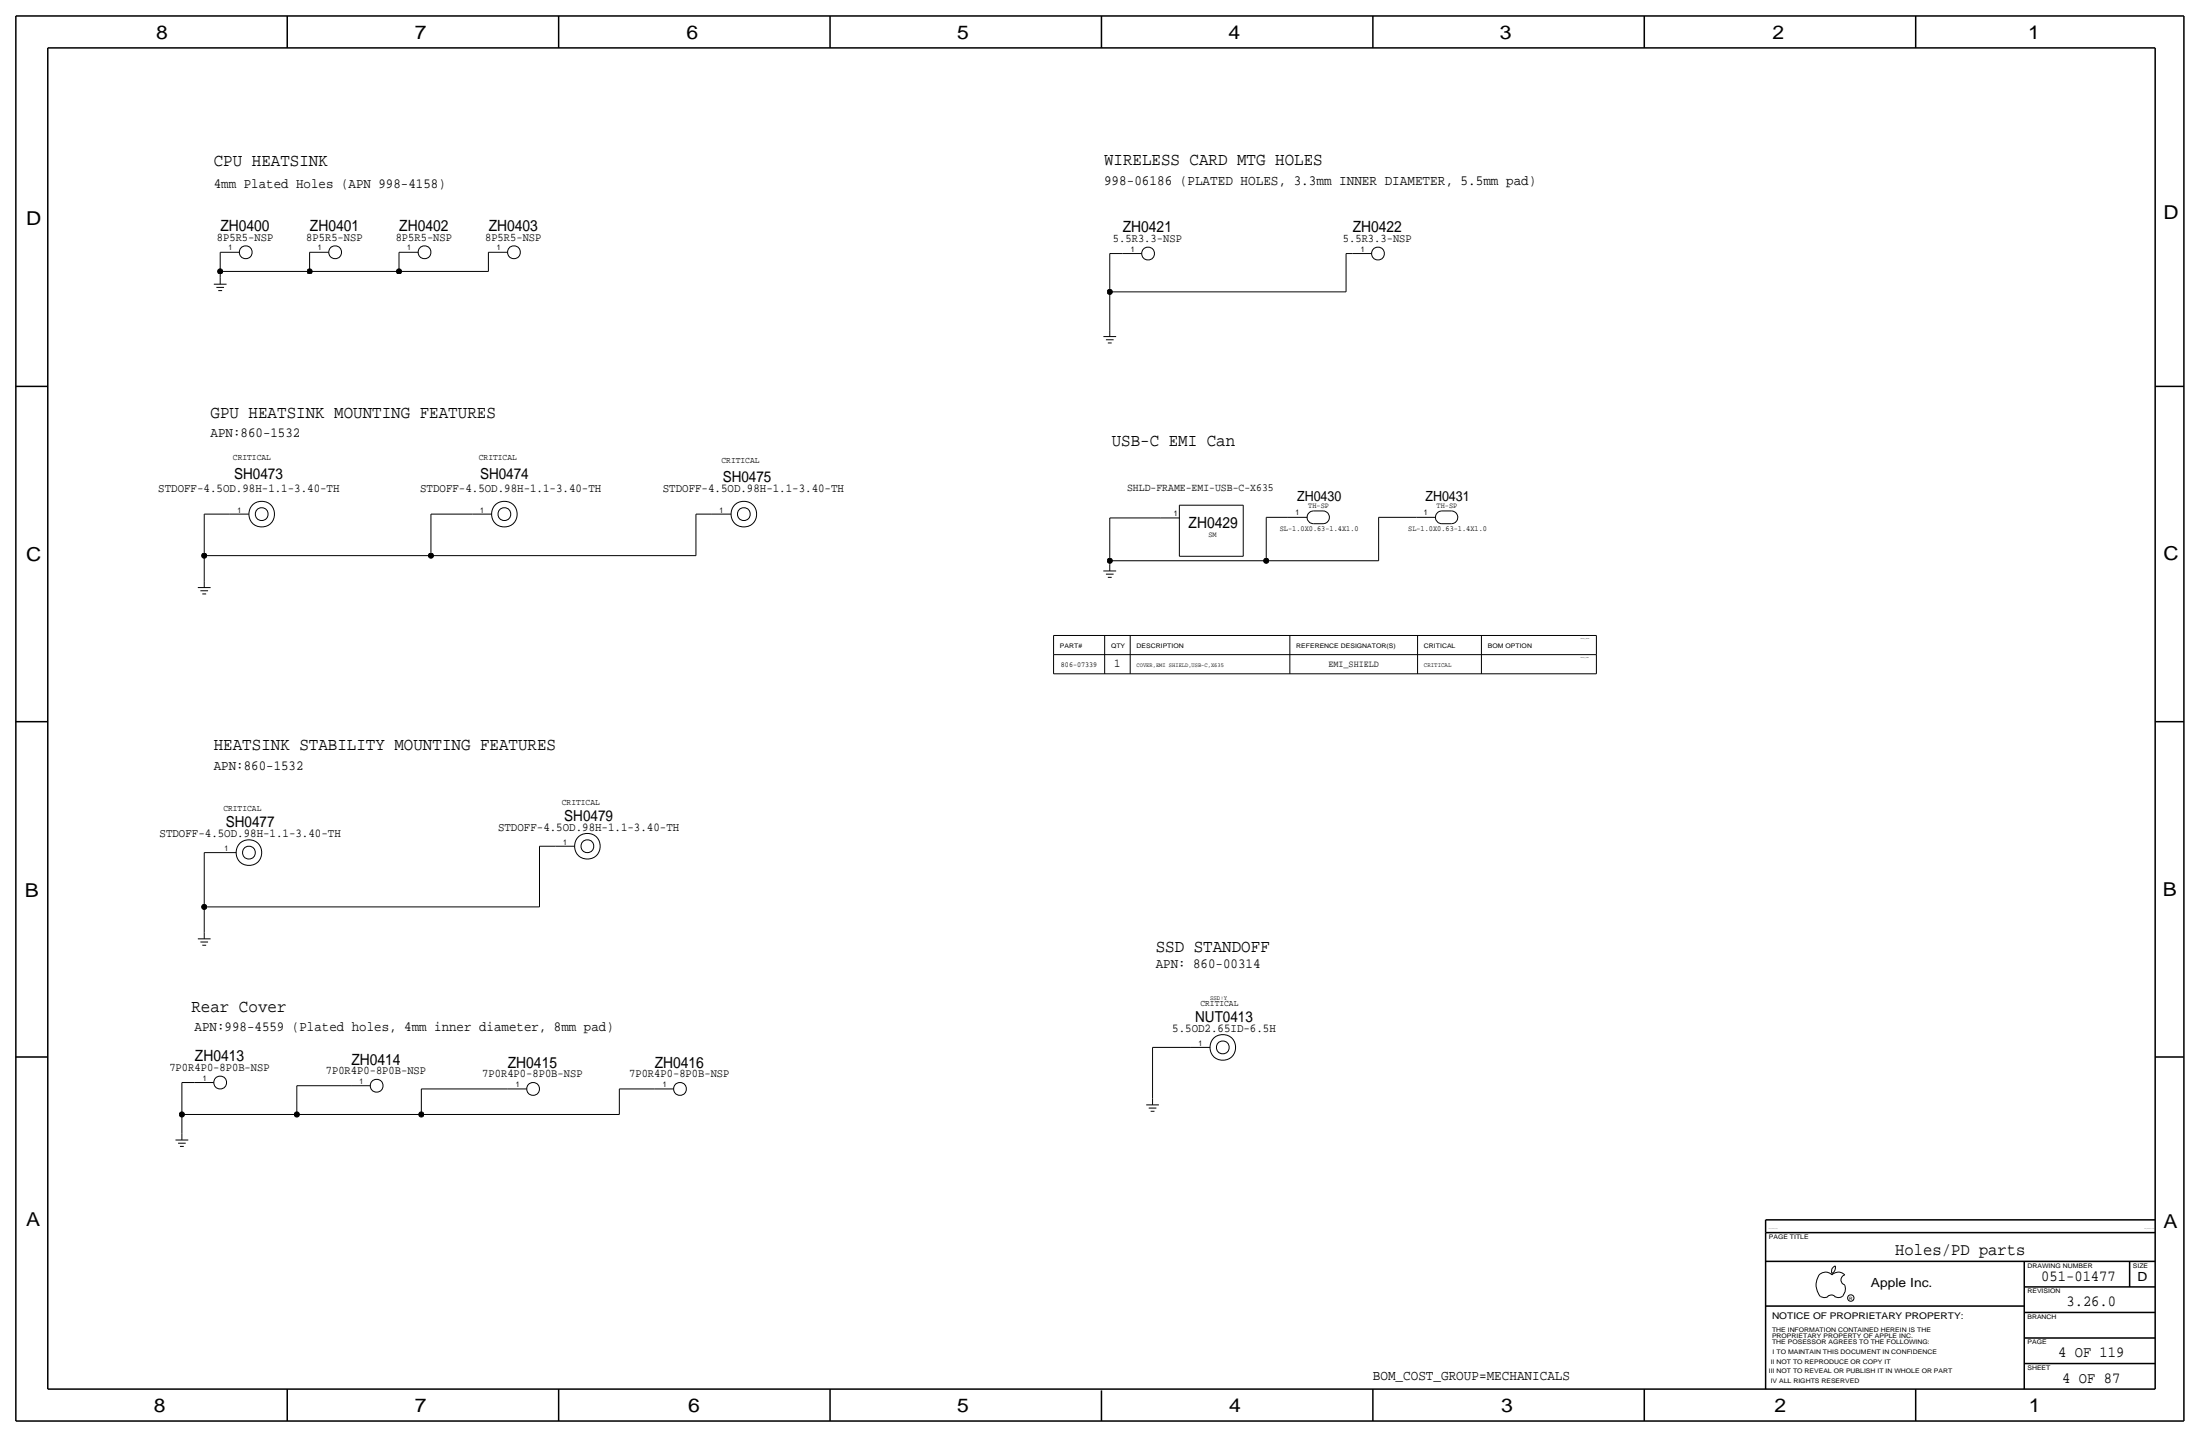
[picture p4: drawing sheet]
<svg xmlns="http://www.w3.org/2000/svg" width="875mm" height="572mm" viewBox="0 0 875 572" stroke-linecap="round" stroke-linejoin="round" font-family="sans-serif">
<g fill="none" stroke="#000" stroke-width=".4">
<path d="M85 113h5.1zM86.1 114.3h3zM86.8 115.6h1.5zM87.6 100.3h7.6zM87.6 108h35.5zM87.6 100.3v7.7zM87.6 107.9v2.6zM87.6 110.5v2.5zM123.1 108h35.6zM123.1 100.3v7.7zM123.1 100.3h7.7zM158.7 108h35.6z"/>
<path d="M158.7 100.3v7.7zM158.7 100.3h7.6zM194.3 100.3h7.6zM194.3 100.3v7.7zM441.4 100.8v15.3zM441.4 116.1v15.2zM441.4 100.8h5.1zM441.4 116.1h94zM446.5 100.8h7.6zM535.4 100.8v15.3zM535.4 100.8h2.5zM537.9 100.8h7.6z"/>
<path d="M438.9 133.9h5zM439.9 135.1h3zM440.6 136.4h1.6zM441.4 131.3v2.6zM81.2 204.5v16.5zM81.2 204.5h10.2zM91.4 204.5h7.6zM171.4 204.5v16.5zM171.4 204.5h16.5zM187.9 204.5h7.6zM276.8 204.5h6.4zM276.8 204.5v16.5z"/>
<path d="M283.2 204.5h7.6zM441.4 206h20.1zM441.4 206v17zM461.5 206h7.6zM469.1 200.9h25.4zM469.1 200.9v20.3zM494.5 200.9v20.3zM503.6 205.7h8.7zM503.6 205.7v17.3zM512.3 205.7h7.6zM522.4 203.2h3.8zM522.4 208.3h3.8z"/>
<path d="M522.4 203.2a2.54 2.54 0 0 0-2.5 2.5 2.54 2.54 0 0 0 2.5 2.6M526.2 203.2a2.54 2.54 0 0 1 2.6 2.5 2.54 2.54 0 0 1-2.6 2.6M548.3 205.7h15zM548.3 205.7v17.3zM563.3 205.7h7.6zM573.5 203.2h3.8zM573.5 208.3h3.8zM573.5 203.2a2.54 2.54 0 0 0-2.6 2.5 2.54 2.54 0 0 0 2.6 2.6M577.3 203.2a2.54 2.54 0 0 1 2.5 2.5 2.54 2.54 0 0 1-2.5 2.6M78.7 233.7h5.1zM79.7 235h3.1zM80.5 236.2h1.5z"/>
<path d="M81.2 221h90.2zM81.2 221v10.1zM81.2 231.1v2.6zM171.4 221h105.4zM438.9 227.1h5zM439.9 228.3h3zM440.6 229.6h1.6zM441.4 223v1.5zM441.4 224.5v2.6zM441.4 223h62.2zM469.1 221.2h25.4zM503.6 223h44.7z"/>
<path d="M419 252.7v7.7zM419 252.7h215.9zM439.4 252.7v7.7zM449.5 252.7v7.7zM513 252.7v7.7zM563.8 252.7v7.7zM589.2 252.7v7.7zM634.9 252.7v7.7zM419 260.4v7.6zM419 268h215.9zM419 260.4h215.9zM439.4 260.4v7.6z"/>
<path d="M449.5 260.4v7.6zM513 260.4v7.6zM563.8 260.4v7.6zM589.2 260.4v7.6zM634.9 260.4v7.6zM81.2 339.1v21.6zM81.2 339.1h5.1zM86.3 339.1h7.6zM214.6 336.6v24.1zM214.6 336.6h6.3zM220.9 336.6h7.6zM78.7 373.4h5.1z"/>
<path d="M79.7 374.6h3.1zM80.5 375.9h1.5zM81.2 360.7h133.4zM81.2 360.7v10.1zM81.2 370.8v2.6zM458.4 416.6h15.3zM458.4 416.6v20.3zM473.7 416.6h7.6zM72.3 430.5h5.1zM72.3 430.5v12.7zM77.4 430.5h7.6zM118.1 431.8h21.5z"/>
<path d="M118.1 431.8v11.4zM139.6 431.8h7.7zM167.6 433.1v10.1zM167.6 433.1h34.3zM201.9 433.1h7.6zM246.3 433.1v10.1zM246.3 433.1h14zM260.3 433.1h7.6zM455.9 439.4h5.1zM458.4 436.9v2.5zM69.8 453.4h5.1zM70.8 454.7h3.1z"/>
<path d="M71.6 455.9h1.5zM72.3 443.2h45.8zM72.3 443.2v7.7zM72.3 450.9v2.5zM118.1 443.2h49.5zM167.6 443.2h78.7zM456.9 440.7h3zM457.7 442h1.5zM724.1 515.6l.5 .2a2.67 2.67 0 0 0 2.5-.2M726.8 515.7a2.09 2.09 0 0 1 3.1 0M728.9 504.2l1-.7a2.8 2.8 0 0 1-1.3 3l-.1-1.4zM729.7 515.6l.4 .2a2.67 2.67 0 0 0 2.6-.2"/>
<path d="M732.7 515.7a4.7 4.7 0 0 0 1.1-4.7 2.08 2.08 0 0 1-1.6-2 2.08 2.08 0 0 1 1.6-2 3.4 3.4 0 0 0-5.1 0 3.6 3.6 0 0 0-3.9-.8 3.6 3.6 0 0 0-2.3 3.3 7.1 7.1 0 0 0 1.6 6.2"/>
<circle cx="97.7" cy="100.4" r="2.56"/>
<circle cx="133.3" cy="100.4" r="2.56"/>
<circle cx="168.8" cy="100.4" r="2.56"/>
<circle cx="204.4" cy="100.4" r="2.56"/>
<circle cx="456.6" cy="100.9" r="2.56"/>
<circle cx="548.1" cy="100.9" r="2.56"/>
<circle cx="104.1" cy="204.5" r="2.56"/>
<circle cx="104.1" cy="204.5" r="5.1"/>
<circle cx="200.6" cy="204.5" r="2.56"/>
<circle cx="200.6" cy="204.5" r="5.1"/>
<circle cx="295.8" cy="204.5" r="2.56"/>
<circle cx="295.9" cy="204.5" r="5.1"/>
<circle cx="99" cy="339.1" r="2.56"/>
<circle cx="99" cy="339.1" r="5.1"/>
<circle cx="233.6" cy="336.6" r="2.56"/>
<circle cx="233.6" cy="336.6" r="5.1"/>
<circle cx="486.3" cy="416.6" r="2.56"/>
<circle cx="486.4" cy="416.6" r="5.1"/>
<circle cx="87.6" cy="430.6" r="2.56"/>
<circle cx="149.8" cy="431.8" r="2.56"/>
<circle cx="212" cy="433.1" r="2.56"/>
<circle cx="270.4" cy="433.1" r="2.56"/>
<circle cx="736.1" cy="516.2" r="1.28"/>
</g>
<g fill="none" stroke="#000" stroke-width=".6" stroke-linecap="butt">
<path d="M6.3 6.4v558.7zM6.3 6.4h862.3zM19 19.1h838.2zM19 19.1v533.4zM114.2 6.4v12.7zM222.2 6.4v12.7zM330.1 6.4v12.7zM438.1 6.4v12.7zM546 6.4v12.7zM654 6.4v12.7zM761.9 6.4v12.7zM857.2 19.1v533.4z"/>
<path d="M868.6 6.4v558.7zM6.3 153.7h12.7zM857.2 153.7h11.4zM6.3 287h12.7zM857.2 287h11.4zM6.3 420.4h12.7zM857.2 420.4h11.4zM702.3 490.2h154.9zM702.3 485.1v5.1zM702.3 485.1h154.9zM702.3 490.2v62.3zM702.3 501.6h154.9z"/>
<path d="M702.3 519.4h102.8zM805.1 501.6v50.8zM805.1 511.8h52.1zM847 501.6v10.2zM805.1 522h52.1zM805.1 532.1h52.1zM19 552.5h838.2zM114.2 552.4v12.7zM222.2 552.5v12.7zM330.1 552.5v12.7zM438.1 553v12.1zM546 552.5v12.7z"/>
<path d="M654 552.5v12.7zM761.9 552.5v12.7zM805.1 542.3h52.1zM6.3 565.1h862.3z"/>
</g>
<g fill="#000" stroke="#000" stroke-width=".4">
<circle cx="87.6" cy="107.9" r="1.02"/>
<circle cx="123.1" cy="107.9" r="1.02"/>
<circle cx="158.7" cy="107.9" r="1.02"/>
<circle cx="441.4" cy="116.1" r="1.02"/>
<circle cx="81.2" cy="221" r="1.02"/>
<circle cx="171.4" cy="221" r="1.02"/>
<circle cx="441.4" cy="223" r="1.02"/>
<circle cx="503.6" cy="223" r="1.02"/>
<circle cx="81.2" cy="360.7" r="1.02"/>
<circle cx="72.3" cy="443.2" r="1.02"/>
<circle cx="118.1" cy="443.2" r="1.02"/>
<circle cx="167.6" cy="443.2" r="1.02"/>
</g>
<g font-size="7.6">
<text x="62.2" y="15.5">8</text>
<text x="165" y="15.5">7</text>
<text x="273" y="15.5">6</text>
<text x="380.7" y="15.5">5</text>
<text x="488.6" y="15.5">4</text>
<text x="596.6" y="15.5">3</text>
<text x="705.1" y="15.5">2</text>
<text x="806.7" y="15.5">1</text>
<text x="10.4" y="89.4">D</text>
<text x="860.5" y="87.1">D</text>
<text x="10.4" y="223.3">C</text>
<text x="860.5" y="222.8">C</text>
<text x="9.8" y="356.6">B</text>
<text x="860.2" y="356.4">B</text>
<text x="10.4" y="487.4">A</text>
<text x="860.5" y="488.2">A</text>
<text x="61.2" y="561.6">8</text>
<text x="165" y="561.6">7</text>
<text x="273.8" y="561.6">6</text>
<text x="380.7" y="561.6">5</text>
<text x="488.9" y="561.6">4</text>
<text x="597.1" y="561.6">3</text>
<text x="705.8" y="561.6">2</text>
<text x="806.9" y="561.6">1</text>
</g>
<g font-size="7.1">
<text x="439.1" y="65.8">WIRELESS CARD MTG HOLES</text>
<text x="85" y="66">CPU HEATSINK</text>
<text x="83.8" y="166.4">GPU HEATSINK MOUNTING FEATURES</text>
<text x="442.2" y="177.3">USB-C EMI Can</text>
<text x="85" y="298.5">HEATSINK STABILITY MOUNTING FEATURES</text>
<text x="459.7" y="378.5">SSD STANDOFF</text>
<text x="76.1" y="402.6">Rear Cover</text>
</g>
<text font-size="6.9" x="753.8" y="499.1">Holes/PD parts</text>
<g font-size="6.2">
<text x="87.7" y="91.9">ZH0400</text>
<text x="123.3" y="91.9">ZH0401</text>
<text x="158.8" y="91.9">ZH0402</text>
<text x="194.4" y="91.9">ZH0403</text>
<text x="446.6" y="92.5">ZH0421</text>
<text x="538" y="92.5">ZH0422</text>
<text x="472.8" y="210.1">ZH0429</text>
<text x="77.5" y="422.1">ZH0413</text>
<text x="139.8" y="423.4">ZH0414</text>
<text x="202" y="424.7">ZH0415</text>
<text x="260.4" y="424.7">ZH0416</text>
<text x="811.9" y="509.3">051-01477</text>
<text x="821.9" y="519.4">3.26.0</text>
<text x="818.6" y="539.7">4 OF 119</text>
<text x="820.3" y="549.9">4 OF 87</text>
</g>
<g font-size="6">
<text x="93.1" y="190.5">SH0473</text>
<text x="190.9" y="190.5">SH0474</text>
<text x="287.4" y="191.8">SH0475</text>
<text x="89.8" y="328.9">SH0477</text>
<text x="224.4" y="326.4">SH0479</text>
<text x="475.4" y="406.4">NUT0413</text>
</g>
<g font-size="5.6">
<text x="85" y="74.9">4mm Plated Holes (APN 998-4158)</text>
<text x="439.1" y="73.4">998-06186 (PLATED HOLES, 3.3mm INNER DIAMETER, 5.5mm pad)</text>
<text x="83.8" y="174">APN:860-1532</text>
<text x="515.9" y="199.4">ZH0430</text>
<text x="566.9" y="199.4">ZH0431</text>
<text x="85" y="306.1">APN:860-1532</text>
<text x="459.7" y="384.8">APN: 860-00314</text>
<text x="77.4" y="410.2">APN:998-4559 (Plated holes, 4mm inner diameter, 8mm pad)</text>
<text x="546" y="548.6">BOM_COST_GROUP=MECHANICALS</text>
</g>
<g font-size="5">
<text x="850.1" y="509.3">D</text>
<text x="744.2" y="511.8">Apple Inc.</text>
</g>
<g font-size="4.8">
<text x="63" y="195.6">STDOFF-4.5OD.98H-1.1-3.40-TH</text>
<text x="167.1" y="195.6">STDOFF-4.5OD.98H-1.1-3.40-TH</text>
<text x="263.6" y="195.6">STDOFF-4.5OD.98H-1.1-3.40-TH</text>
<text x="63.5" y="333">STDOFF-4.5OD.98H-1.1-3.40-TH</text>
<text x="198.1" y="330.5">STDOFF-4.5OD.98H-1.1-3.40-TH</text>
<text x="466.3" y="410.5">5.5OD2.65ID-6.5H</text>
</g>
<g font-size="4.7">
<text x="86.3" y="95.8">8P5R5-NSP</text>
<text x="121.8" y="95.8">8P5R5-NSP</text>
<text x="157.4" y="95.8">8P5R5-NSP</text>
<text x="192.9" y="95.8">8P5R5-NSP</text>
<text x="442.7" y="96.3">5.5R3.3-NSP</text>
<text x="534.1" y="96.3">5.5R3.3-NSP</text>
<text x="443.2" y="265.4">1</text>
<text x="67.4" y="426">7P0R4P0-8P0B-NSP</text>
<text x="129.6" y="427.2">7P0R4P0-8P0B-NSP</text>
<text x="191.8" y="428.5">7P0R4P0-8P0B-NSP</text>
<text x="250.2" y="428.5">7P0R4P0-8P0B-NSP</text>
</g>
<text font-size="4.4" x="448.3" y="195.3">SHLD-FRAME-EMI-USB-C-X635</text>
<text font-size="3.8" x="528.4" y="265.4">EMI_SHIELD</text>
<text font-size="3.7" x="704.8" y="524.5">NOTICE OF PROPRIETARY PROPERTY:</text>
<g font-size="3.5">
<text x="92.7" y="182.9">CRITICAL</text>
<text x="190.4" y="182.9">CRITICAL</text>
<text x="287" y="184.2">CRITICAL</text>
<text x="88.9" y="322.6">CRITICAL</text>
<text x="223.5" y="320">CRITICAL</text>
<text x="477.5" y="400.1">CRITICAL</text>
</g>
<g font-size="3.1">
<text x="90.9" y="99.6">1</text>
<text x="126.4" y="99.6">1</text>
<text x="162" y="99.6">1</text>
<text x="197.6" y="99.6">1</text>
<text x="449.8" y="100.1">1</text>
<text x="541.2" y="100.1">1</text>
<text x="94.4" y="204">1</text>
<text x="191" y="204">1</text>
<text x="286.2" y="204">1</text>
<text x="520.3" y="201.9">TH-SP</text>
<text x="571.4" y="201.9">TH-SP</text>
<text x="466.9" y="205">1</text>
<text x="515.3" y="205">1</text>
<text x="566.4" y="205">1</text>
<text x="480.6" y="213.6">SM</text>
<text x="509" y="211.1">SL-1.0X0.63-1.4X1.0</text>
<text x="560.1" y="211.1">SL-1.0X0.63-1.4X1.0</text>
<text x="89.4" y="338.6">1</text>
<text x="224" y="336">1</text>
<text x="476.7" y="416.1">1</text>
<text x="80.7" y="429.8">1</text>
<text x="142.9" y="431">1</text>
<text x="205.2" y="432.3">1</text>
<text x="263.6" y="432.3">1</text>
</g>
<text font-size="3" x="422" y="265.4">806-07339</text>
<g font-size="2.6">
<text x="566.4" y="265.4">CRITICAL</text>
<text x="481.3" y="397.5">SSD:Y</text>
</g>
<g font-size="2.5">
<text x="421.6" y="257.8">PART#</text>
<text x="441.9" y="257.8">QTY</text>
<text x="452.1" y="257.8">DESCRIPTION</text>
<text x="515.6" y="257.8">REFERENCE DESIGNATOR(S)</text>
<text x="566.4" y="257.8">CRITICAL</text>
<text x="591.8" y="257.8">BOM OPTION</text>
<text x="703.5" y="492.8">PAGE TITLE</text>
<text x="806.4" y="504.2">DRAWING NUMBER</text>
<text x="848.3" y="504.2">SIZE</text>
<text x="806.4" y="514.4">REVISION</text>
<text x="806.4" y="524.5">BRANCH</text>
<text x="704.8" y="532.1">PROPRIETARY PROPERTY OF APPLE INC.</text>
<text x="704.8" y="529.6">THE INFORMATION CONTAINED HEREIN IS THE</text>
<text x="704.8" y="534.7">THE POSESSOR AGREES TO THE FOLLOWING:</text>
<text x="705.1" y="538.5">I TO MAINTAIN THIS DOCUMENT IN CONFIDENCE</text>
<text x="806.4" y="534.7">PAGE</text>
<text x="704.3" y="542.3">II NOT TO REPRODUCE OR COPY IT</text>
<text x="806.4" y="544.8">SHEET</text>
<text x="703.5" y="546.1">III NOT TO REVEAL OR PUBLISH IT IN WHOLE OR PART</text>
<text x="704.3" y="549.9">IV ALL RIGHTS RESERVED</text>
</g>
<text font-size="2.4" x="452.1" y="265.4">COVER,EMI SHIELD,USB-C,X635</text>
<text font-size="1.8" x="735.5" y="516.9">R</text>
<g font-size=".4">
<text x="628.6" y="254">TABLE_5_HEAD</text>
<text x="628.6" y="261.6">TABLE_5_ITEM</text>
<text x="703.5" y="488.9">SYNC_MASTER=yeungr</text>
<text x="852.9" y="488.9">SYNC_DATE=04/22/2016</text>
</g>
</svg>
